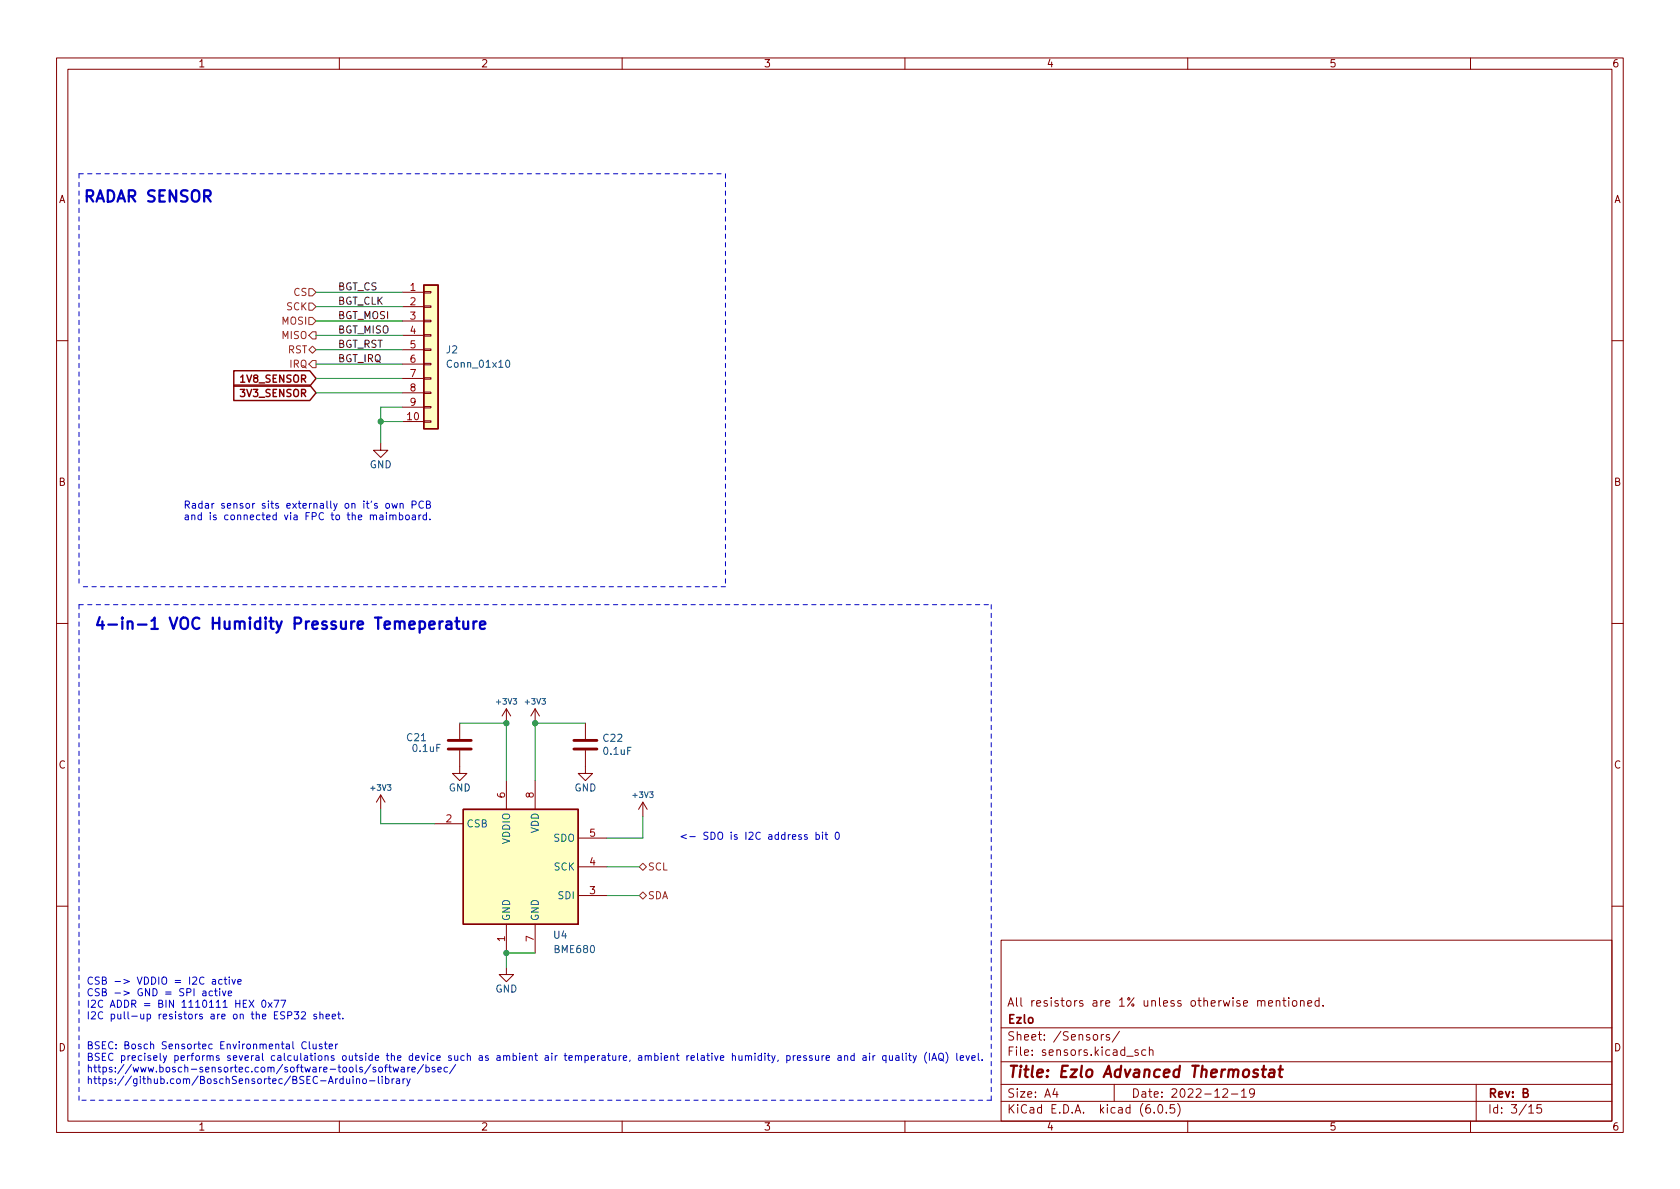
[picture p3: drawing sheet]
(kicad_sch (version 20211123) (generator eeschema)

 (paper "A4")

 (title_block
  (title "Ezlo Advanced Thermostat")
  (date "2022-12-19")
  (rev "B")
  (company "Ezlo")
  (comment 1 "All resistors are 1% unless otherwise mentioned."))

 (lib_symbols
  (symbol "Connector_Generic:Conn_01x10" (pin_names (offset 1.016) hide) (in_bom yes) (on_board yes)
   (property "Reference" "J" (id 0) (at 0 12.7 0) (effects (font (size 1.27 1.27))))
   (property "Value" "Conn_01x10" (id 1) (at 0 -15.24 0) (effects (font (size 1.27 1.27))))
   (property "Footprint" "" (id 2) (at 0 0 0) (effects (font (size 1.27 1.27)) hide))
   (property "Datasheet" "~" (id 3) (at 0 0 0) (effects (font (size 1.27 1.27)) hide))
   (symbol "Conn_01x10_1_1"
    (rectangle (start -1.27 -12.573) (end 0 -12.827) (stroke (width 0.1524) (type default) (color 0 0 0 0)) (fill (type none)))
    (rectangle (start -1.27 -10.033) (end 0 -10.287) (stroke (width 0.1524) (type default) (color 0 0 0 0)) (fill (type none)))
    (rectangle (start -1.27 -7.493) (end 0 -7.747) (stroke (width 0.1524) (type default) (color 0 0 0 0)) (fill (type none)))
    (rectangle (start -1.27 -4.953) (end 0 -5.207) (stroke (width 0.1524) (type default) (color 0 0 0 0)) (fill (type none)))
    (rectangle (start -1.27 -2.413) (end 0 -2.667) (stroke (width 0.1524) (type default) (color 0 0 0 0)) (fill (type none)))
    (rectangle (start -1.27 0.127) (end 0 -0.127) (stroke (width 0.1524) (type default) (color 0 0 0 0)) (fill (type none)))
    (rectangle (start -1.27 2.667) (end 0 2.413) (stroke (width 0.1524) (type default) (color 0 0 0 0)) (fill (type none)))
    (rectangle (start -1.27 5.207) (end 0 4.953) (stroke (width 0.1524) (type default) (color 0 0 0 0)) (fill (type none)))
    (rectangle (start -1.27 7.747) (end 0 7.493) (stroke (width 0.1524) (type default) (color 0 0 0 0)) (fill (type none)))
    (rectangle (start -1.27 10.287) (end 0 10.033) (stroke (width 0.1524) (type default) (color 0 0 0 0)) (fill (type none)))
    (rectangle (start -1.27 11.43) (end 1.27 -13.97) (stroke (width 0.254) (type default) (color 0 0 0 0)) (fill (type background)))
    (pin passive line (at -5.08 10.16 0) (length 3.81) (name "Pin_1" (effects (font (size 1.27 1.27)))) (number "1" (effects (font (size 1.27 1.27)))))
    (pin passive line (at -5.08 -12.7 0) (length 3.81) (name "Pin_10" (effects (font (size 1.27 1.27)))) (number "10" (effects (font (size 1.27 1.27)))))
    (pin passive line (at -5.08 7.62 0) (length 3.81) (name "Pin_2" (effects (font (size 1.27 1.27)))) (number "2" (effects (font (size 1.27 1.27)))))
    (pin passive line (at -5.08 5.08 0) (length 3.81) (name "Pin_3" (effects (font (size 1.27 1.27)))) (number "3" (effects (font (size 1.27 1.27)))))
    (pin passive line (at -5.08 2.54 0) (length 3.81) (name "Pin_4" (effects (font (size 1.27 1.27)))) (number "4" (effects (font (size 1.27 1.27)))))
    (pin passive line (at -5.08 0 0) (length 3.81) (name "Pin_5" (effects (font (size 1.27 1.27)))) (number "5" (effects (font (size 1.27 1.27)))))
    (pin passive line (at -5.08 -2.54 0) (length 3.81) (name "Pin_6" (effects (font (size 1.27 1.27)))) (number "6" (effects (font (size 1.27 1.27)))))
    (pin passive line (at -5.08 -5.08 0) (length 3.81) (name "Pin_7" (effects (font (size 1.27 1.27)))) (number "7" (effects (font (size 1.27 1.27)))))
    (pin passive line (at -5.08 -7.62 0) (length 3.81) (name "Pin_8" (effects (font (size 1.27 1.27)))) (number "8" (effects (font (size 1.27 1.27)))))
    (pin passive line (at -5.08 -10.16 0) (length 3.81) (name "Pin_9" (effects (font (size 1.27 1.27)))) (number "9" (effects (font (size 1.27 1.27)))))))
  (symbol "Device:C" (pin_numbers hide) (pin_names (offset 0.254)) (in_bom yes) (on_board yes)
   (property "Reference" "C" (id 0) (at 0.635 2.54 0) (effects (font (size 1.27 1.27)) (justify left)))
   (property "Value" "C" (id 1) (at 0.635 -2.54 0) (effects (font (size 1.27 1.27)) (justify left)))
   (property "Footprint" "" (id 2) (at 0.9652 -3.81 0) (effects (font (size 1.27 1.27)) hide))
   (property "Datasheet" "~" (id 3) (at 0 0 0) (effects (font (size 1.27 1.27)) hide))
   (symbol "C_0_1"
    (polyline (pts (xy -2.032 -0.762) (xy 2.032 -0.762)) (stroke (width 0.508) (type default) (color 0 0 0 0)) (fill (type none)))
    (polyline (pts (xy -2.032 0.762) (xy 2.032 0.762)) (stroke (width 0.508) (type default) (color 0 0 0 0)) (fill (type none))))
   (symbol "C_1_1"
    (pin passive line (at 0 3.81 270) (length 2.794) (name "~" (effects (font (size 1.27 1.27)))) (number "1" (effects (font (size 1.27 1.27)))))
    (pin passive line (at 0 -3.81 90) (length 2.794) (name "~" (effects (font (size 1.27 1.27)))) (number "2" (effects (font (size 1.27 1.27)))))))
  (symbol "Ezlo:BME680" (in_bom yes) (on_board yes)
   (property "Reference" "U" (id 0) (at -8.89 11.43 0) (effects (font (size 1.27 1.27))))
   (property "Value" "BME680" (id 1) (at 7.62 11.43 0) (effects (font (size 1.27 1.27))))
   (property "Footprint" "Package_LGA:Bosch_LGA-8_3x3mm_P0.8mm_ClockwisePinNumbering" (id 2) (at 36.83 -11.43 0) (effects (font (size 1.27 1.27)) hide))
   (property "Datasheet" "https://ae-bst.resource.bosch.com/media/_tech/media/datasheets/BST-BME680-DS001.pdf" (id 3) (at 0 -5.08 0) (effects (font (size 1.27 1.27)) hide))
   (symbol "BME680_0_1"
    (rectangle (start -10.16 10.16) (end 10.16 -10.16) (stroke (width 0.254) (type default) (color 0 0 0 0)) (fill (type background))))
   (symbol "BME680_1_1"
    (pin power_in line (at -2.54 -15.24 90) (length 5.08) (name "GND" (effects (font (size 1.27 1.27)))) (number "1" (effects (font (size 1.27 1.27)))))
    (pin input line (at -15.24 7.62 0) (length 5.08) (name "CSB" (effects (font (size 1.27 1.27)))) (number "2" (effects (font (size 1.27 1.27)))))
    (pin bidirectional line (at 15.24 -5.08 180) (length 5.08) (name "SDI" (effects (font (size 1.27 1.27)))) (number "3" (effects (font (size 1.27 1.27)))))
    (pin input line (at 15.24 0 180) (length 5.08) (name "SCK" (effects (font (size 1.27 1.27)))) (number "4" (effects (font (size 1.27 1.27)))))
    (pin bidirectional line (at 15.24 5.08 180) (length 5.08) (name "SDO" (effects (font (size 1.27 1.27)))) (number "5" (effects (font (size 1.27 1.27)))))
    (pin power_in line (at -2.54 15.24 270) (length 5.08) (name "VDDIO" (effects (font (size 1.27 1.27)))) (number "6" (effects (font (size 1.27 1.27)))))
    (pin power_in line (at 2.54 -15.24 90) (length 5.08) (name "GND" (effects (font (size 1.27 1.27)))) (number "7" (effects (font (size 1.27 1.27)))))
    (pin power_in line (at 2.54 15.24 270) (length 5.08) (name "VDD" (effects (font (size 1.27 1.27)))) (number "8" (effects (font (size 1.27 1.27)))))))
  (symbol "power:+3V3" (power) (pin_names (offset 0)) (in_bom yes) (on_board yes)
   (property "Reference" "#PWR" (id 0) (at 0 -3.81 0) (effects (font (size 1.27 1.27)) hide))
   (property "Value" "+3V3" (id 1) (at 0 3.556 0) (effects (font (size 1.27 1.27))))
   (property "Footprint" "" (id 2) (at 0 0 0) (effects (font (size 1.27 1.27)) hide))
   (property "Datasheet" "" (id 3) (at 0 0 0) (effects (font (size 1.27 1.27)) hide))
   (symbol "+3V3_0_1"
    (polyline (pts (xy -0.762 1.27) (xy 0 2.54)) (stroke (width 0) (type default) (color 0 0 0 0)) (fill (type none)))
    (polyline (pts (xy 0 0) (xy 0 2.54)) (stroke (width 0) (type default) (color 0 0 0 0)) (fill (type none)))
    (polyline (pts (xy 0 2.54) (xy 0.762 1.27)) (stroke (width 0) (type default) (color 0 0 0 0)) (fill (type none))))
   (symbol "+3V3_1_1"
    (pin power_in line (at 0 0 90) (length 0) hide (name "+3V3" (effects (font (size 1.27 1.27)))) (number "1" (effects (font (size 1.27 1.27)))))))
  (symbol "power:GND" (power) (pin_names (offset 0)) (in_bom yes) (on_board yes)
   (property "Reference" "#PWR" (id 0) (at 0 -6.35 0) (effects (font (size 1.27 1.27)) hide))
   (property "Value" "GND" (id 1) (at 0 -3.81 0) (effects (font (size 1.27 1.27))))
   (property "Footprint" "" (id 2) (at 0 0 0) (effects (font (size 1.27 1.27)) hide))
   (property "Datasheet" "" (id 3) (at 0 0 0) (effects (font (size 1.27 1.27)) hide))
   (symbol "GND_0_1"
    (polyline (pts (xy 0 0) (xy 0 -1.27) (xy 1.27 -1.27) (xy 0 -2.54) (xy -1.27 -1.27) (xy 0 -1.27)) (stroke (width 0) (type default) (color 0 0 0 0)) (fill (type none))))
   (symbol "GND_1_1"
    (pin power_in line (at 0 0 270) (length 0) hide (name "GND" (effects (font (size 1.27 1.27)))) (number "1" (effects (font (size 1.27 1.27))))))))

 (junction (at 67.31 74.295) (diameter 0) (color 0 0 0 0))
 (junction (at 89.535 127.635) (diameter 0) (color 0 0 0 0))
 (junction (at 89.535 168.275) (diameter 0) (color 0 0 0 0))
 (junction (at 94.615 127.635) (diameter 0) (color 0 0 0 0))

 (polyline (pts (xy 175.26 194.31) (xy 13.97 194.31)) (stroke (width 0) (type default) (color 0 0 0 0)))

 (wire (pts (xy 107.315 158.115) (xy 113.03 158.115)) (stroke (width 0) (type default) (color 0 0 0 0)))
 (wire (pts (xy 55.88 51.435) (xy 71.12 51.435)) (stroke (width 0) (type default) (color 0 0 0 0)))
 (wire (pts (xy 55.88 66.675) (xy 71.12 66.675)) (stroke (width 0) (type default) (color 0 0 0 0)))
 (wire (pts (xy 55.88 64.135) (xy 71.12 64.135)) (stroke (width 0) (type default) (color 0 0 0 0)))
 (wire (pts (xy 89.535 137.795) (xy 89.535 127.635)) (stroke (width 0) (type default) (color 0 0 0 0)))
 (wire (pts (xy 55.88 59.055) (xy 71.12 59.055)) (stroke (width 0) (type default) (color 0 0 0 0)))
 (wire (pts (xy 55.88 69.215) (xy 71.12 69.215)) (stroke (width 0) (type default) (color 0 0 0 0)))
 (wire (pts (xy 67.31 74.295) (xy 71.12 74.295)) (stroke (width 0) (type default) (color 0 0 0 0)))
 (wire (pts (xy 55.88 61.595) (xy 71.12 61.595)) (stroke (width 0) (type default) (color 0 0 0 0)))
 (wire (pts (xy 89.535 127.635) (xy 81.28 127.635)) (stroke (width 0) (type default) (color 0 0 0 0)))
 (wire (pts (xy 55.88 53.975) (xy 71.12 53.975)) (stroke (width 0) (type default) (color 0 0 0 0)))
 (wire (pts (xy 67.31 71.755) (xy 67.31 74.295)) (stroke (width 0) (type default) (color 0 0 0 0)))
 (polyline (pts (xy 13.97 106.68) (xy 13.97 194.31)) (stroke (width 0) (type default) (color 0 0 0 0)))

 (wire (pts (xy 107.315 147.955) (xy 113.665 147.955)) (stroke (width 0) (type default) (color 0 0 0 0)))
 (polyline (pts (xy 13.97 30.48) (xy 13.97 103.505)) (stroke (width 0) (type default) (color 0 0 0 0)))

 (wire (pts (xy 76.835 145.415) (xy 67.31 145.415)) (stroke (width 0) (type default) (color 0 0 0 0)))
 (wire (pts (xy 67.31 74.295) (xy 67.31 78.105)) (stroke (width 0) (type default) (color 0 0 0 0)))
 (wire (pts (xy 67.31 142.875) (xy 67.31 145.415)) (stroke (width 0) (type default) (color 0 0 0 0)))
 (polyline (pts (xy 13.97 30.48) (xy 128.27 30.48)) (stroke (width 0) (type default) (color 0 0 0 0)))
 (polyline (pts (xy 175.26 106.68) (xy 175.26 194.31)) (stroke (width 0) (type default) (color 0 0 0 0)))

 (wire (pts (xy 107.315 153.035) (xy 113.03 153.035)) (stroke (width 0) (type default) (color 0 0 0 0)))
 (polyline (pts (xy 13.97 106.68) (xy 175.26 106.68)) (stroke (width 0) (type default) (color 0 0 0 0)))
 (polyline (pts (xy 128.27 103.505) (xy 13.97 103.505)) (stroke (width 0) (type default) (color 0 0 0 0)))

 (wire (pts (xy 113.665 144.145) (xy 113.665 147.955)) (stroke (width 0) (type default) (color 0 0 0 0)))
 (polyline (pts (xy 128.27 30.48) (xy 128.27 103.505)) (stroke (width 0) (type default) (color 0 0 0 0)))

 (wire (pts (xy 94.615 137.795) (xy 94.615 127.635)) (stroke (width 0) (type default) (color 0 0 0 0)))
 (wire (pts (xy 71.12 71.755) (xy 67.31 71.755)) (stroke (width 0) (type default) (color 0 0 0 0)))
 (wire (pts (xy 89.535 168.275) (xy 89.535 170.815)) (stroke (width 0) (type default) (color 0 0 0 0)))
 (wire (pts (xy 55.88 56.515) (xy 71.12 56.515)) (stroke (width 0) (type default) (color 0 0 0 0)))
 (wire (pts (xy 89.535 168.275) (xy 94.615 168.275)) (stroke (width 0) (type default) (color 0 0 0 0)))
 (wire (pts (xy 94.615 127.635) (xy 103.505 127.635)) (stroke (width 0) (type default) (color 0 0 0 0)))

 (text "Radar sensor sits externally on it's own PCB\nand is connected via FPC to the maimboard." (at 32.385 92.075 0) (effects (font (size 1.27 1.27)) (justify left bottom)))
 (text "BSEC: Bosch Sensortec Environmental Cluster\nBSEC precisely performs several calculations outside the device such as ambient air temperature, ambient relative humidity, pressure and air quality (IAQ) level.\nhttps://www.bosch-sensortec.com/software-tools/software/bsec/\nhttps://github.com/BoschSensortec/BSEC-Arduino-library" (at 15.24 191.77 0) (effects (font (size 1.27 1.27)) (justify left bottom)))
 (text "4-in-1 VOC Humidity Pressure Temeperature" (at 16.51 111.76 0) (effects (font (size 2 2) (thickness 0.4) bold) (justify left bottom)))
 (text "CSB -> VDDIO = I2C active\nCSB -> GND = SPI active\nI2C ADDR = BIN 1110111 HEX 0x77\nI2C pull-up resistors are on the ESP32 sheet." (at 15.24 180.34 0) (effects (font (size 1.27 1.27)) (justify left bottom)))
 (text "RADAR SENSOR" (at 14.605 36.195 0) (effects (font (size 2 2) (thickness 0.4) bold) (justify left bottom)))
 (text "<- SDO is I2C address bit 0" (at 120.015 148.59 0) (effects (font (size 1.27 1.27)) (justify left bottom)))

 (label "BGT_IRQ" (at 59.69 64.135 0) (effects (font (size 1.27 1.27)) (justify left bottom)))
 (label "BGT_CS" (at 59.69 51.435 0) (effects (font (size 1.27 1.27)) (justify left bottom)))
 (label "BGT_MOSI" (at 59.69 56.515 0) (effects (font (size 1.27 1.27)) (justify left bottom)))
 (label "BGT_CLK" (at 59.69 53.975 0) (effects (font (size 1.27 1.27)) (justify left bottom)))
 (label "BGT_MISO" (at 59.69 59.055 0) (effects (font (size 1.27 1.27)) (justify left bottom)))
 (label "BGT_RST" (at 59.69 61.595 0) (effects (font (size 1.27 1.27)) (justify left bottom)))

 (global_label "1V8_SENSOR" (shape input) (at 55.88 66.675 180) (fields_autoplaced) (effects (font (size 1.27 1.27) bold) (justify right))
  (property "Intersheet References" "${INTERSHEET_REFS}" (id 0) (at 41.3022 66.802 0) (effects (font (size 1.27 1.27) bold) (justify right) hide)))
 (global_label "3V3_SENSOR" (shape input) (at 55.88 69.215 180) (fields_autoplaced) (effects (font (size 1.27 1.27) bold) (justify right))
  (property "Intersheet References" "${INTERSHEET_REFS}" (id 0) (at 41.3022 69.342 0) (effects (font (size 1.27 1.27) bold) (justify right) hide)))

 (hierarchical_label "SCL" (shape bidirectional) (at 113.03 153.035 0) (effects (font (size 1.27 1.27)) (justify left)))
 (hierarchical_label "MOSI" (shape input) (at 55.88 56.515 180) (effects (font (size 1.27 1.27)) (justify right)))
 (hierarchical_label "IRQ" (shape output) (at 55.88 64.135 180) (effects (font (size 1.27 1.27)) (justify right)))
 (hierarchical_label "RST" (shape bidirectional) (at 55.88 61.595 180) (effects (font (size 1.27 1.27)) (justify right)))
 (hierarchical_label "CS" (shape input) (at 55.88 51.435 180) (effects (font (size 1.27 1.27)) (justify right)))
 (hierarchical_label "SCK" (shape input) (at 55.88 53.975 180) (effects (font (size 1.27 1.27)) (justify right)))
 (hierarchical_label "SDA" (shape bidirectional) (at 113.03 158.115 0) (effects (font (size 1.27 1.27)) (justify left)))
 (hierarchical_label "MISO" (shape output) (at 55.88 59.055 180) (effects (font (size 1.27 1.27)) (justify right)))

 (symbol (lib_id "Connector_Generic:Conn_01x10") (at 76.2 61.595 0) (unit 1) (in_bom yes) (on_board yes) (fields_autoplaced)
  (property "Reference" "J2" (id 0) (at 78.74 61.5949 0) (effects (font (size 1.27 1.27)) (justify left)))
  (property "Value" "Conn_01x10" (id 1) (at 78.74 64.1349 0) (effects (font (size 1.27 1.27)) (justify left)))
  (property "Footprint" "Ezlo:AFC01-S10FCC-00_1x10_P0.5mm_Horizontal" (id 2) (at 76.2 61.595 0) (effects (font (size 1.27 1.27)) hide))
  (property "Datasheet" "~" (id 3) (at 76.2 61.595 0) (effects (font (size 1.27 1.27)) hide))
  (property "LCSC" "C262266" (id 4) (at 76.2 61.595 0) (effects (font (size 1.27 1.27)) hide)) (pin "1") (pin "10") (pin "2") (pin "3") (pin "4") (pin "5") (pin "6") (pin "7") (pin "8") (pin "9"))

 (symbol (lib_id "Device:C") (at 81.28 131.445 180) (unit 1) (in_bom yes) (on_board yes)
  (property "Reference" "C21" (id 0) (at 75.565 130.175 0) (effects (font (size 1.27 1.27)) (justify left)))
  (property "Value" "0.1uF" (id 1) (at 78.105 132.08 0) (effects (font (size 1.27 1.27)) (justify left)))
  (property "Footprint" "Capacitor_SMD:C_0402_1005Metric" (id 2) (at 80.3148 127.635 0) (effects (font (size 1.27 1.27)) hide))
  (property "Datasheet" "https://datasheet.lcsc.com/lcsc/1810191222_Samsung-Electro-Mechanics-CL05B104KB54PNC_C307331.pdf" (id 3) (at 81.28 131.445 0) (effects (font (size 1.27 1.27)) hide))
  (property "LCSC" "C307331" (id 4) (at 81.28 131.445 0) (effects (font (size 1.27 1.27)) hide))
  (property "PN" "CL05B104KB54PNC" (id 5) (at 81.28 131.445 0) (effects (font (size 1.27 1.27)) hide)) (pin "1") (pin "2"))

 (symbol (lib_id "power:GND") (at 89.535 170.815 0) (unit 1) (in_bom yes) (on_board yes)
  (property "Reference" "#PWR033" (id 0) (at 89.535 177.165 0) (effects (font (size 1.27 1.27)) hide))
  (property "Value" "GND" (id 1) (at 89.535 174.625 0))
  (property "Footprint" "" (id 2) (at 89.535 170.815 0) (effects (font (size 1.27 1.27)) hide))
  (property "Datasheet" "" (id 3) (at 89.535 170.815 0) (effects (font (size 1.27 1.27)) hide)) (pin "1"))

 (symbol (lib_id "power:+3V3") (at 94.615 127.635 0) (unit 1) (in_bom yes) (on_board yes)
  (property "Reference" "#PWR034" (id 0) (at 94.615 131.445 0) (effects (font (size 1.27 1.27)) hide))
  (property "Value" "+3V3" (id 1) (at 94.615 123.825 0) (effects (font (size 1 1))))
  (property "Footprint" "" (id 2) (at 94.615 127.635 0) (effects (font (size 1.27 1.27)) hide))
  (property "Datasheet" "" (id 3) (at 94.615 127.635 0) (effects (font (size 1.27 1.27)) hide)) (pin "1"))

 (symbol (lib_id "power:GND") (at 103.505 135.255 0) (unit 1) (in_bom yes) (on_board yes)
  (property "Reference" "#PWR035" (id 0) (at 103.505 141.605 0) (effects (font (size 1.27 1.27)) hide))
  (property "Value" "GND" (id 1) (at 103.505 139.065 0))
  (property "Footprint" "" (id 2) (at 103.505 135.255 0) (effects (font (size 1.27 1.27)) hide))
  (property "Datasheet" "" (id 3) (at 103.505 135.255 0) (effects (font (size 1.27 1.27)) hide)) (pin "1"))

 (symbol (lib_id "power:+3V3") (at 113.665 144.145 0) (unit 1) (in_bom yes) (on_board yes)
  (property "Reference" "#PWR036" (id 0) (at 113.665 147.955 0) (effects (font (size 1.27 1.27)) hide))
  (property "Value" "+3V3" (id 1) (at 113.665 140.335 0) (effects (font (size 1 1))))
  (property "Footprint" "" (id 2) (at 113.665 144.145 0) (effects (font (size 1.27 1.27)) hide))
  (property "Datasheet" "" (id 3) (at 113.665 144.145 0) (effects (font (size 1.27 1.27)) hide)) (pin "1"))

 (symbol (lib_id "Device:C") (at 103.505 131.445 0) (unit 1) (in_bom yes) (on_board yes)
  (property "Reference" "C22" (id 0) (at 106.426 130.2766 0) (effects (font (size 1.27 1.27)) (justify left)))
  (property "Value" "0.1uF" (id 1) (at 106.426 132.588 0) (effects (font (size 1.27 1.27)) (justify left)))
  (property "Footprint" "Capacitor_SMD:C_0402_1005Metric" (id 2) (at 104.4702 135.255 0) (effects (font (size 1.27 1.27)) hide))
  (property "Datasheet" "https://datasheet.lcsc.com/lcsc/1810191222_Samsung-Electro-Mechanics-CL05B104KB54PNC_C307331.pdf" (id 3) (at 103.505 131.445 0) (effects (font (size 1.27 1.27)) hide))
  (property "LCSC" "C307331" (id 4) (at 103.505 131.445 0) (effects (font (size 1.27 1.27)) hide))
  (property "PN" "CL05B104KB54PNC" (id 5) (at 103.505 131.445 0) (effects (font (size 1.27 1.27)) hide)) (pin "1") (pin "2"))

 (symbol (lib_id "power:+3V3") (at 89.535 127.635 0) (unit 1) (in_bom yes) (on_board yes)
  (property "Reference" "#PWR032" (id 0) (at 89.535 131.445 0) (effects (font (size 1.27 1.27)) hide))
  (property "Value" "+3V3" (id 1) (at 89.535 123.825 0) (effects (font (size 1 1))))
  (property "Footprint" "" (id 2) (at 89.535 127.635 0) (effects (font (size 1.27 1.27)) hide))
  (property "Datasheet" "" (id 3) (at 89.535 127.635 0) (effects (font (size 1.27 1.27)) hide)) (pin "1"))

 (symbol (lib_id "power:+3V3") (at 67.31 142.875 0) (unit 1) (in_bom yes) (on_board yes)
  (property "Reference" "#PWR030" (id 0) (at 67.31 146.685 0) (effects (font (size 1.27 1.27)) hide))
  (property "Value" "+3V3" (id 1) (at 67.31 139.065 0) (effects (font (size 1 1))))
  (property "Footprint" "" (id 2) (at 67.31 142.875 0) (effects (font (size 1.27 1.27)) hide))
  (property "Datasheet" "" (id 3) (at 67.31 142.875 0) (effects (font (size 1.27 1.27)) hide)) (pin "1"))

 (symbol (lib_id "power:GND") (at 81.28 135.255 0) (unit 1) (in_bom yes) (on_board yes)
  (property "Reference" "#PWR031" (id 0) (at 81.28 141.605 0) (effects (font (size 1.27 1.27)) hide))
  (property "Value" "GND" (id 1) (at 81.28 139.065 0))
  (property "Footprint" "" (id 2) (at 81.28 135.255 0) (effects (font (size 1.27 1.27)) hide))
  (property "Datasheet" "" (id 3) (at 81.28 135.255 0) (effects (font (size 1.27 1.27)) hide)) (pin "1"))

 (symbol (lib_id "power:GND") (at 67.31 78.105 0) (unit 1) (in_bom yes) (on_board yes)
  (property "Reference" "#PWR029" (id 0) (at 67.31 84.455 0) (effects (font (size 1.27 1.27)) hide))
  (property "Value" "GND" (id 1) (at 67.31 81.915 0))
  (property "Footprint" "" (id 2) (at 67.31 78.105 0) (effects (font (size 1.27 1.27)) hide))
  (property "Datasheet" "" (id 3) (at 67.31 78.105 0) (effects (font (size 1.27 1.27)) hide)) (pin "1"))

 (symbol (lib_id "Ezlo:BME680") (at 92.075 153.035 0) (unit 1) (in_bom yes) (on_board yes)
  (property "Reference" "U4" (id 0) (at 99.06 165.1 0))
  (property "Value" "BME680" (id 1) (at 101.6 167.64 0))
  (property "Footprint" "Package_LGA:Bosch_LGA-8_3x3mm_P0.8mm_ClockwisePinNumbering" (id 2) (at 128.905 164.465 0) (effects (font (size 1.27 1.27)) hide))
  (property "Datasheet" "https://ae-bst.resource.bosch.com/media/_tech/media/datasheets/BST-BME680-DS001.pdf" (id 3) (at 92.075 158.115 0) (effects (font (size 1.27 1.27)) hide)) (pin "1") (pin "2") (pin "3") (pin "4") (pin "5") (pin "6") (pin "7") (pin "8")))
